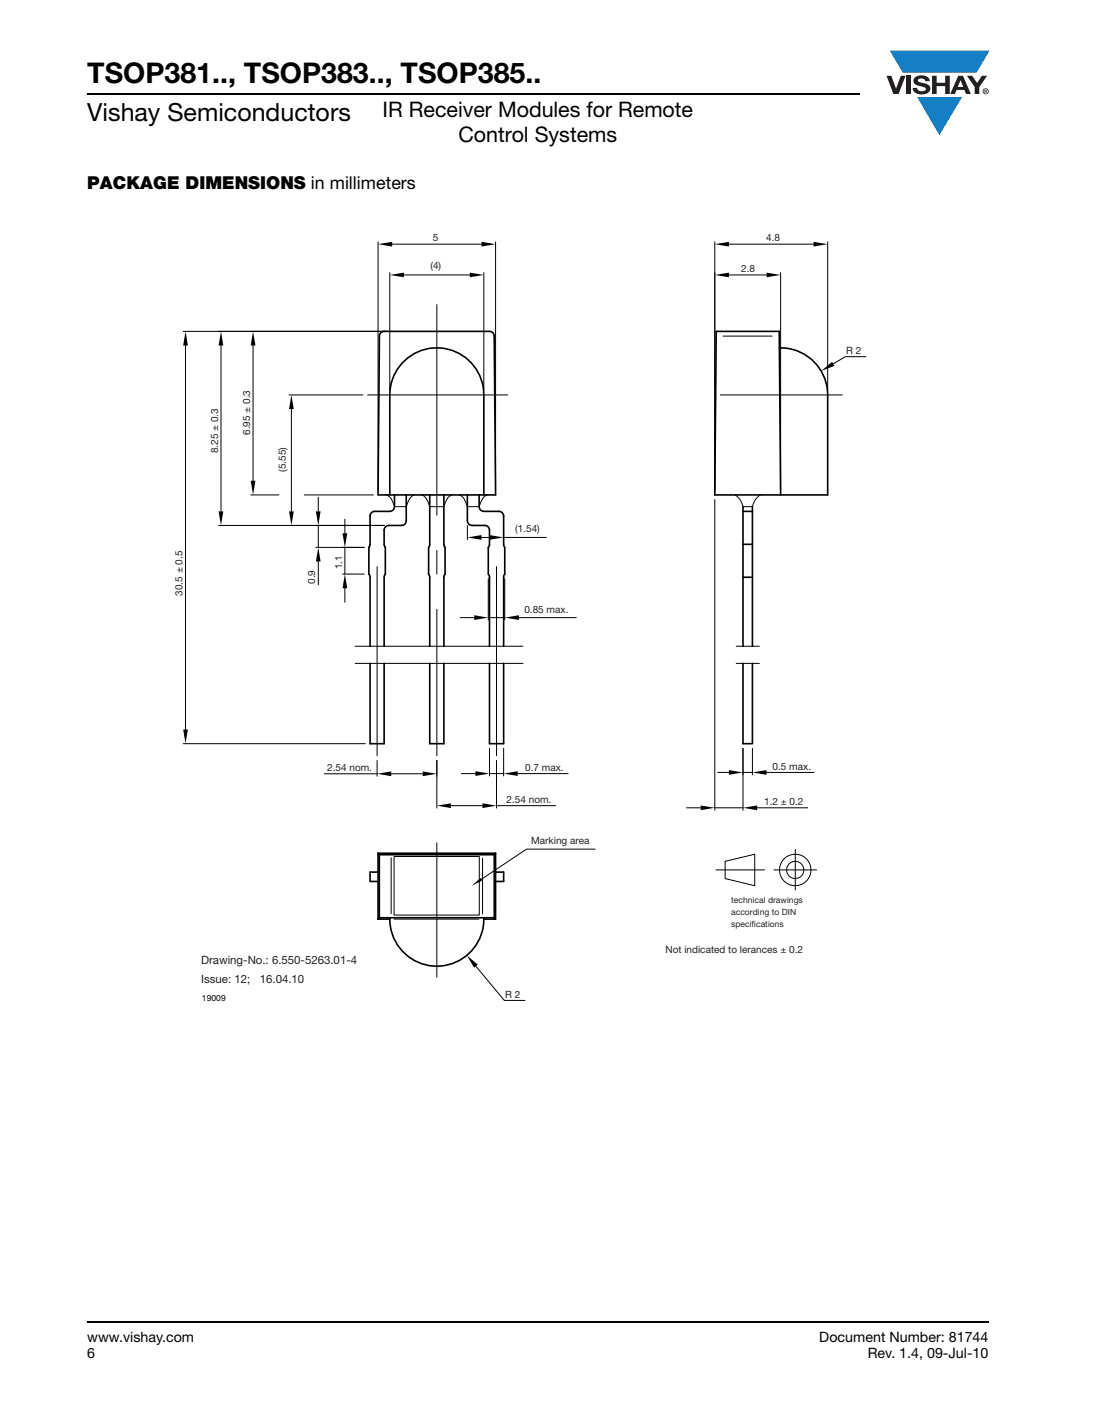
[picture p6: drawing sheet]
<svg xmlns="http://www.w3.org/2000/svg" width="216mm" height="279mm" viewBox="0 0 216 279" stroke-linecap="round" stroke-linejoin="round" font-family="sans-serif">
<g fill="#147fc3">
<path d="M175.8 10h19.7l-2.6 4.3h-1.1h-13.5z"/>
<path d="M181.2 19.2h8.8l-4.4 7.5z"/>
</g>
<g fill="#231f20">
<path d="M175.1 15h1l.9 2.5 .9-2.5h1l-1.4 3.6h-1z"/>
<path d="M179 15h.9v3.6h-.9z"/>
<path d="M180.8 15.3a2.1 2.1 0 0 1 2.7 .3l.1 .4h-.8a.79 .79 0 0 0-.7-.5 .79 .79 0 0 0-.8 .4l.2 .3 1 .2a1.08 1.08 0 0 1 1.3 1 1.08 1.08 0 0 1-1.1 1.2 1.73 1.73 0 0 1-2.4-1.2h.9a.96 .96 0 0 0 .8 .6 .96 .96 0 0 0 .9-.4 1.31 1.31 0 0 0-1.2-.6 1.03 1.03 0 0 1-1.1-.6 1.03 1.03 0 0 1 .2-1.1z"/>
<path d="M184.1 15h.9v1.3h1.7v-1.3h.9v3.6h-.9v-1.6h-1.7v1.6h-.9z"/>
<path d="M191 15h1l1 1.4 1-1.4h1l-1.6 2.2v1.4h-.9v-1.4z"/>
<path d="M189.7 15.9l.6 1.3h-1.1zM189.3 15l-1.6 3.6h.9l.4-.8h1.5l.3 .8h1l-1.6-3.6z"/>
<path d="M194.2 18a.5 .5 0 0 1 1 0 .5 .5 0 0 1-1 0zM194.1 18a.6 .6 0 0 0 1.2 0 .6 .6 0 0 0-1.2 0z"/>
<path d="M194.6 17.8h.2v.2h-.2zM194.5 17.7v.7h.1v-.3l.4 .3-.2-.3 .2-.2-.1-.2z"/>
</g>
<path d="M17.3 18.6h152.5M17.3 261h178" fill="none" stroke="#000" stroke-width=".36"/>
<path d="M34.4 46h136.7v152h-136.7z" fill="#fff"/>
<g fill="none" stroke="#000" stroke-width=".2">
<path d="M74.7 47.8v49M77 53.8v23.3M77.5 48.2h17.6M79.8 54.3h13M95.6 53.8v23.3M97.9 47.8v49M141.2 47.8v49M144 54.3h7.4M144 48.2h16.7M154.2 53.8v43M163.5 47.8v29.3M36.2 65.4h40.1"/>
<path d="M36.6 68.2v75.9M43.7 68.2v32.8M50 68.2v26.7M57.1 78h14.6M72.6 78h27.7M86.3 60.1v41.6M142.3 78h24.1M142.8 66.4h9.7M171.1 70.4h-4.1l-2.4 1.4M49.5 97.7h5.6M57.6 80.8v20.2M60.1 97.7h13.6"/>
<path d="M62.9 98.2v2.8M76.3 97.7a2.52 2.52 0 0 1 1.5 2.1l.1 .2h2.3l.4-.8a2.08 2.08 0 0 1 1.3-1.5M83.3 97.7a2.54 2.54 0 0 1 1.5 2.1l.1 .2h2.8l.3-.8a2.06 2.06 0 0 1 1.3-1.5M90.7 97.7a2.52 2.52 0 0 1 1.5 2.1l.1 .2h2.3l.3-.8a2.16 2.16 0 0 1 1.3-1.5M141.2 98.6v61.4M145.2 97.7l1 1.1 .6 1.2M150.2 97.7l-1.1 1.1-.5 1.2M62.4 108.1h9.5M62.9 103.8v4.3M62.9 110.9v4.6M67.7 113.4h4.2M68.1 102.5v2.8"/>
<path d="M68.1 108.1v5.3M68.1 116.1v2.8M74.5 111.9v37.3M75.9 103.8h-32.7M86.3 108.7v4.7M92.3 103.8v2.8M95.1 106.1h1.6M96.4 114.3v8.1M98.1 111.9v37.3M99.5 106.1h8.4M99.5 105.6v1M99.7 114.3v8.1"/>
<path d="M146.8 100h1.8zM70.2 127.6h33.1M70.2 131h33.1M86.3 120.3v28.9M90.9 122h2.8M96.4 122h3.3M102.5 122h11.3M145.4 127.6h4.6M145.4 131h4.6M36.2 146.8h36M64 152.8h10.5M74.5 150.2v3.1"/>
<path d="M77.3 152.8h6.2M86.3 150.2v9.4M89.1 159.1h6.2M91.1 152.8h2.8M96.7 147.8v5.4M96.7 152.8h2.8M98.1 150.2v9.4M98.1 159.1h11.7M99.5 147.8v5.4M102.3 152.8h9.9M135.6 159.5h2.8M141.2 159.5h5.6"/>
<path d="M141.8 152.5h2.2M146.8 147.8v12.2M146.8 152.5h1.8M148.6 147.8v5.2M149.6 159.5h9.9M151.4 152.5h9.4M77.3 169.4v11M77.8 169.1h16.9v11.6h-16.9zM86.3 166.4v26.5M95.3 169.4v11.1M117.6 167.7h-13.6l-8.9 5.9M141.4 171.8h9.6"/>
<path d="M143.2 170.1l5.9-1.4v6.2l-5.9-1.4zM152.9 171.8h8.4M157.1 167.7v8M77.8 181.5h16.8M94 190.8l5.6 6.7h4.1"/>
<circle cx="157.1" cy="171.8" r="3.1"/>
<circle cx="157.1" cy="171.8" r="1.7"/>
</g>
<g fill="#000">
<path d="M74.7 48.2l2.8-.4v.9zM77 54.3l2.8-.5v.9zM92.8 53.8l2.8 .5-2.8 .4zM95.1 47.8l2.8 .4-2.8 .5zM141.2 48.2l2.8-.4v.9zM141.2 54.3l2.8-.5v.9zM151.4 53.8l2.8 .5-2.8 .4zM160.7 47.8l2.8 .4-2.8 .5zM36.6 65.4l.5 2.8h-.9zM43.7 65.4l.4 2.8h-.9zM50 65.4l.5 2.8h-1zM162.2 73.3l2.2-1.9 .4 .8z"/>
<path d="M49.5 94.9h1l-.5 2.8zM57.6 78l.4 2.8h-.9zM43.2 101h.9l-.4 2.8zM57.1 101h.9l-.4 2.8zM62.4 101h.9l-.4 2.8zM62.9 108.1l.4 2.8h-.9zM67.7 105.3h.9l-.5 2.8zM68.1 113.4l.5 2.7h-.9zM92.3 106.1l2.8-.5v1zM96.7 105.6l2.8 .5-2.8 .5zM93.7 121.5l2.8 .5-2.8 .4zM99.7 122l2.8-.5v.9z"/>
<path d="M36.2 144h.9l-.5 2.8zM74.5 152.8l2.8-.5v1zM83.5 152.3l2.8 .5-2.8 .5zM86.3 159.1l2.8-.5v1zM93.9 152.3l2.8 .5-2.8 .4zM95.3 158.6l2.8 .5-2.8 .5zM99.5 152.8l2.8-.5v.9zM138.4 159l2.8 .5-2.8 .5zM144 152.1l2.8 .4-2.8 .5zM146.8 159.5l2.8-.5v1zM148.6 152.5l2.8-.4v.9zM93.2 174.9l1.7-1.5 .4 .5z"/>
<path d="M92.2 188.6l2.2 1.9-.8 .6z"/>
</g>
<g fill="none" stroke="#000" stroke-width=".32">
<path d="M75.2 65.7l.7-.3h20.8l.5 .2 .3 .3 .1 .5 .3 31.3h-23.2l.2-31.3zM153.9 68.7a9.3 9.3 0 0 1 9.6 9.3v19.7h-22.3l.3-32.3h12.4l.3 32.3M77 97.7v-19.7a9.3 9.3 0 0 1 9.3-9.3 9.3 9.3 0 0 1 9.3 9.3v19.7M77.9 97.7v2.3l-.2 .7-.7 .3h-3.2l-.4 .2-.3 .5v5.8l-.2 .6v5.3l.2 .6v13.6M80.2 97.7v5.1l-.1 .5-.5 .4-3 .1-.5 .2-.2 .4v3.1l.2 .6v5.3l-.2 .6v13.6M84.9 97.7v9.8l-.2 .6v5.3l.2 .6v13.6M87.7 97.7v9.8l.2 .6v5.3l-.2 .6v13.6M92.3 97.7v5.1M94.6 97.7v2.3l.3 .7 .7 .3h3.2l.4 .2 .2 .5 .1 5.8 .2 .6v5.3l-.2 .6v13.6M92.3 102.8l.3 .7 .4 .2 3 .1 .4 .2 .3 .4v3.1l-.2 .6v5.3l.2 .6v13.6M146.8 107.5h1.8M146.8 114h1.8"/>
<path d="M146.8 101h1.8M146.8 100v27.6M148.6 100v27.6M73.1 131v15.8h2.8v-15.8M84.9 131v15.8h2.8v-15.8M96.7 131v15.8h2.8v-15.8M146.8 131v15.8h1.8v-15.8M74.7 168.5h23.2M74.7 168.5v13M74.7 172.2h-1.6v1.9h1.6M74.7 168.5l.2 .3M74.9 168.8h22.7"/>
<path d="M74.9 168.8v12.4M97.6 168.8v12.4M97.9 168.5v13M97.9 174.1h1.6zM97.9 172.2h1.6v1.9M97.9 168.5l-.3 .3M74.9 181.2h22.7M74.9 181.2l-.2 .3M77 181.5a9.3 9.3 0 0 0 9.3 9.3 9.3 9.3 0 0 0 9.3-9.3M77 181.2v.3h-2.3M95.6 181.2v.3M97.6 181.2l.3 .3h-2.3"/>
</g>
<text font-size="5.6" x="17.3" y="16.4">TSOP381.., TSOP383.., TSOP385..</text>
<text font-size="4.9" x="17.3" y="24">Vishay Semiconductors</text>
<g font-size="4.2">
<text x="75.6" y="23.1">IR Receiver Modules for Remote</text>
<text x="90.6" y="28.1">Control Systems</text>
</g>
<text font-size="3.5" x="17.3" y="37.3">PACKAGE DIMENSIONS in millimeters</text>
<g font-size="2.8">
<text x="17.2" y="264.9">www.vishay.com</text>
<text x="17.2" y="268.1">6</text>
<text x="161.8" y="264.9">Document Number: 81744</text>
<text x="171.4" y="268.1">Rev. 1.4, 09-Jul-10</text>
</g>
<g font-size="2.3" fill="#231f20">
<text x="39.7" y="190.4">Drawing-No.: 6.550-5263.01-4</text>
<text x="39.7" y="194">Issue: 12;</text>
<text x="51.3" y="194">16.04.10</text>
</g>
<g font-size="2" fill="#231f20">
<text x="85.5" y="47.6">5</text>
<text x="151.3" y="47.6">4.8</text>
<text x="85" y="53.2">(4)</text>
<text x="146.4" y="53.7">2.8</text>
<text x="167.1" y="69.9">R 2</text>
<text x="43.1" y="89.5" transform="rotate(-90 43.1 89.5)">8.25 ± 0.3</text>
<text x="49.4" y="85.9" transform="rotate(-90 49.4 85.9)">6.95 ± 0.3</text>
<text x="56.5" y="93.1" transform="rotate(-90 56.5 93.1)">(5.55)</text>
<text x="101.8" y="105">(1.54)</text>
<text x="67.6" y="112.4" transform="rotate(-90 67.6 112.4)">1.1</text>
<text x="36.1" y="117.6" transform="rotate(-90 36.1 117.6)">30.5 ± 0.5</text>
<text x="62.3" y="115.3" transform="rotate(-90 62.3 115.3)">0.9</text>
<text x="103.6" y="121.1">0.85 max.</text>
<text x="64.6" y="152.2">2.54 nom.</text>
<text x="103.7" y="152.2">0.7 max.</text>
<text x="152.6" y="151.9">0.5 max.</text>
<text x="100.1" y="158.5">2.54 nom.</text>
<text x="150.9" y="158.9">1.2 ± 0.2</text>
<text x="104.9" y="166.6">Marking area</text>
<text x="131.5" y="188.1">Not indicated to lerances ± 0.2</text>
<text x="99.8" y="197">R 2</text>
</g>
<g font-size="1.7" fill="#231f20">
<text x="144.4" y="178.3">technical drawings</text>
<text x="144.4" y="183">specif</text>
<text x="144.4" y="180.7">according to DIN</text>
<text x="148.5" y="183">ications</text>
</g>
<text font-size="1.7" x="39.9" y="197.6">19009</text>
</svg>
